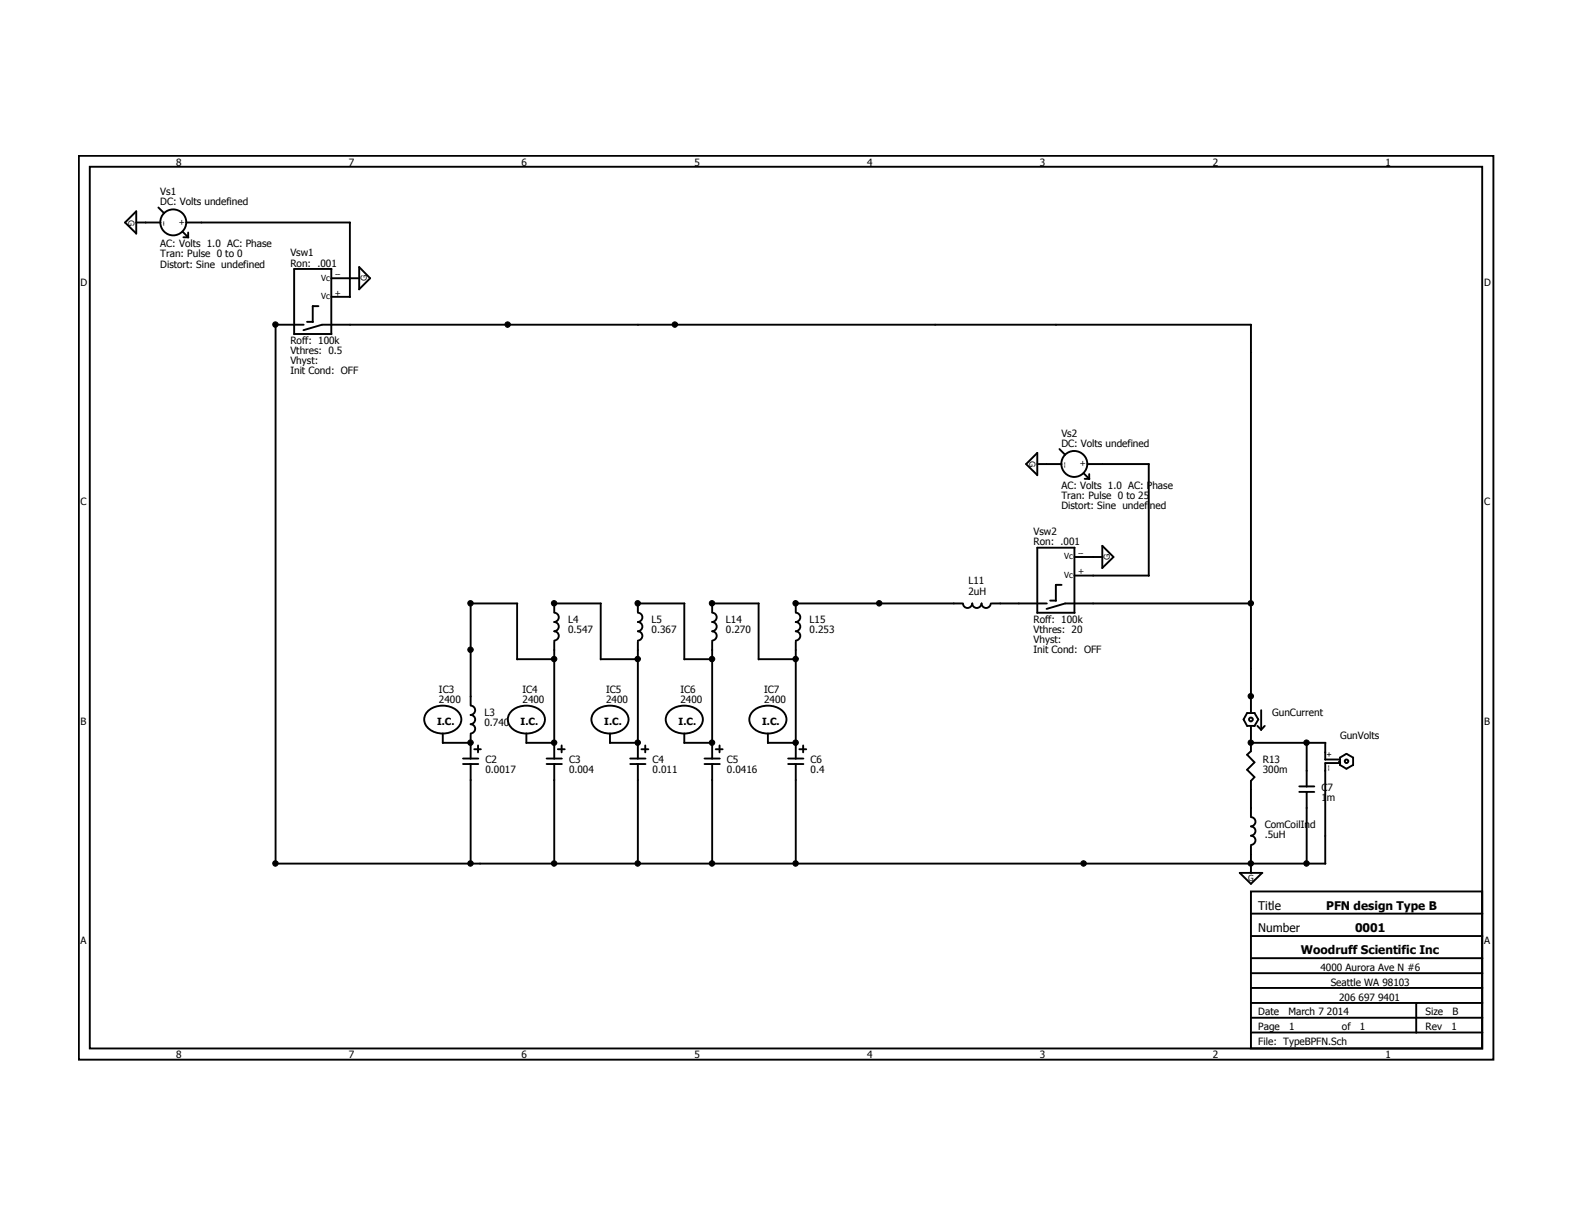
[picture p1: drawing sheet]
<svg xmlns="http://www.w3.org/2000/svg" width="279mm" height="216mm" viewBox="0 0 279 216" stroke-linecap="round" stroke-linejoin="round" font-family="sans-serif">
<g fill="none" stroke="#000" stroke-width=".34">
<path d="M14 27.7h251.4v160.6h-251.4zM16 29.6h247.4v156.7h-247.4zM24.2 39.5h4.3M28.2 36.9l1 1M33.1 39.5h29.1M62.2 39.5v13.3M24.2 41.5l-2-2 2-2v4M32.5 41.2l.9 1M32.6 42.2h.9M33.4 41.3v.9M52.3 59.4h6.6M54 57.7h-5v95.8"/>
<path d="M54.6 57.2h1M56.6 54.4h-1v2.8M58.9 49.4h5M58.9 47.8v11.6M58.9 52.7h3.3M58.9 47.8h-6.6v11.6M63.8 51.4l2-2-2-1.9v3.9M222.3 57.7v68.9M222.4 57.7h-165.2l-3.3 1M188.3 79.8l1 1M184.4 84.4l-2-1.9 2-2v4M184.4 82.5h4.3"/>
<path d="M191 97.3v11.6M191 99h5M191 97.3h-6.6v11.6M192.6 84.1l1 1M192.8 85.1h.8M193.3 82.5h10.9M193.6 84.2v.9M204.2 82.5v19.8M91.9 117.1h6.7M91.9 107.2v10M91.9 107.2h-8.2v18.1M98.5 108.9a.83 .83 0 0 1 .8 .8 .83 .83 0 0 1-.8 .8 .83 .83 0 0 1 .8 .9 .83 .83 0 0 1-.8 .8 .83 .83 0 0 1 .8 .8 .83 .83 0 0 1-.8 .8"/>
<path d="M98.5 114v20.8M106.8 117.1h6.6M106.8 107.2v10M106.8 107.2h-8.3v1.6M113.4 108.9a.83 .83 0 0 1 .8 .8 .83 .83 0 0 1-.8 .8 .83 .83 0 0 1 .8 .9 .83 .83 0 0 1-.8 .8 .83 .83 0 0 1 .8 .8 .83 .83 0 0 1-.8 .8M113.4 114v20.8M121.6 107.2v10M121.6 117.1h5M121.7 107.2h-8.3v1.6M126.6 108.9a.83 .83 0 0 1 .8 .8 .83 .83 0 0 1-.8 .8 .83 .83 0 0 1 .8 .9 .83 .83 0 0 1-.8 .8 .83 .83 0 0 1 .8 .8 .83 .83 0 0 1-.8 .8M126.6 114v20.8M134.8 117.1h6.7"/>
<path d="M134.8 107.2v10M134.9 107.2h-8.3v1.6M141.4 108.9a.83 .83 0 0 1 .8 .8 .83 .83 0 0 1-.8 .8 .83 .83 0 0 1 .8 .9 .83 .83 0 0 1-.8 .8 .83 .83 0 0 1 .8 .8 .83 .83 0 0 1-.8 .8M141.4 114v20.8M171 107.2h-29.6v1.6M171.2 107.2a.83 .83 0 0 0 .8 .8 .83 .83 0 0 0 .8-.8 .83 .83 0 0 0 .8 .8 .83 .83 0 0 0 .9-.8 .83 .83 0 0 0 .8 .8 .83 .83 0 0 0 .8-.8M176.3 107.2h9.8M184.4 108.9h6.6M186.6 106.7h1.1M188.7 103.9h-1v2.9M191 102.3h13.2M195.9 100.9l2-1.9-2-2v4"/>
<path d="M222.4 107.2h-33.1l-3.3 1M76.1 126.3a4 4 0 0 1 5.6 .5 2.22 2.22 0 0 1-1.6 3.3 3.6 3.6 0 0 1-4.6-1.7 2.02 2.02 0 0 1 .6-2.1zM78.7 130.3v1.7M78.7 132h5M82.3 134.8h2.7M82.3 135.8h2.7M83.7 125.4a.83 .83 0 0 1 .8 .8 .83 .83 0 0 1-.8 .8 .83 .83 0 0 1 .8 .9 .83 .83 0 0 1-.8 .8 .83 .83 0 0 1 .8 .8 .83 .83 0 0 1-.8 .8M83.7 130.5v4.3M83.7 135.8v17.7M84.3 133.1h1.2M85 132.5v1.2M91 126.3a4 4 0 0 1 5.5 .5 2.22 2.22 0 0 1-1.5 3.3 3.6 3.6 0 0 1-4.7-1.7 2.02 2.02 0 0 1 .7-2.1z"/>
<path d="M93.6 130.3v1.7M93.6 132h5M97.2 134.8h2.7M97.2 135.8h2.7M98.5 135.8v17.7M99.1 133.1h1.3M99.8 132.5v1.2M105.8 126.3a4 4 0 0 1 5.6 .5 2.22 2.22 0 0 1-1.5 3.3 3.6 3.6 0 0 1-4.7-1.7 2.02 2.02 0 0 1 .6-2.1zM108.4 130.3v1.7M108.4 132h5M112 134.8h2.7M112 135.8h2.7"/>
<path d="M113.4 135.8v17.7M114 133.1h1.2M114.7 132.5v1.2M119 126.3a4 4 0 0 1 5.6 .5 2.22 2.22 0 0 1-1.5 3.3 3.6 3.6 0 0 1-4.7-1.7 2.02 2.02 0 0 1 .6-2.1zM121.6 130.3v1.7M121.6 132h5M125.2 134.8h2.7M125.2 135.8h2.7M126.6 135.8v17.7M127.2 133.1h1.2M127.9 132.5v1.2M133.9 126.3a4 4 0 0 1 5.5 .5 2.22 2.22 0 0 1-1.5 3.3 3.6 3.6 0 0 1-4.6-1.7 2.02 2.02 0 0 1 .6-2.1z"/>
<path d="M136.5 130.3v1.7M136.5 132h5M140.1 134.8h2.7M140.1 135.8h2.7M141.4 135.8v17.7M142.1 133.1h1.2M142.7 132.5v1.2M222.3 129.2v4.3M222.3 133.5l-.6 .6 1.3 1.4-1.3 1.3 1.3 1.3-.7 .7v6.3M222.3 132h13.3M223 126.7l.6 1.1-.6 1.2M223 126.7h-1.3l-.7 1.1 .7 1.2h1.3"/>
<path d="M223.5 129l.7 .7 .6-.7M224.2 126.2v3.5M230.9 139.7h2.7M232.2 132v7.8M235.5 135h2.7M235.5 132v3M238.2 136v-1.4l1.1-.7 1.2 .7v1.4M238.2 135.9l1.1 .7 1.2-.7M238.2 135.6h-2.7v17.9M49 153.5h186.6M220.3 155.1h4.1l-2.1 2zM222.3 158.4h41.1v27.9h-41.1z"/>
<path d="M222.3 145.2a.83 .83 0 0 1 .8 .8 .83 .83 0 0 1-.8 .9 .83 .83 0 0 1 .8 .8 .83 .83 0 0 1-.8 .8 .83 .83 0 0 1 .8 .8 .83 .83 0 0 1-.8 .9M222.3 150.3v4.9M230.9 140.7h2.7M232.2 140.7v12.8M222.3 162.3h41.2M222.3 166.3h41.2M222.3 170.3h41.2M222.3 172.9h41.2M222.3 175.6h41.2M222.3 178.2h41.2M251.7 178.2v5.3M222.3 180.8h41.2"/>
<path d="M222.3 183.5h41.2"/>
<circle cx="30.8" cy="39.5" r="2.31"/>
<circle cx="190.9" cy="82.4" r="2.31"/>
<circle cx="222.3" cy="127.8" r=".34"/>
<circle cx="239.3" cy="135.3" r=".32"/>
</g>
<circle cx="238" cy="135.3" r=".17" fill="#000"/>
<g fill="#000">
<circle cx="49" cy="57.7" r=".49"/>
<circle cx="90.2" cy="57.7" r=".49"/>
<circle cx="120" cy="57.7" r=".49"/>
<circle cx="83.6" cy="115.5" r=".49"/>
<circle cx="83.6" cy="107.2" r=".49"/>
<circle cx="98.5" cy="117.1" r=".49"/>
<circle cx="98.5" cy="107.2" r=".49"/>
<circle cx="113.3" cy="107.2" r=".49"/>
<circle cx="113.3" cy="117.1" r=".49"/>
<circle cx="126.6" cy="117.1" r=".49"/>
<circle cx="126.6" cy="107.2" r=".49"/>
<circle cx="141.4" cy="107.2" r=".49"/>
<circle cx="141.4" cy="117.1" r=".49"/>
<circle cx="156.3" cy="107.2" r=".49"/>
<circle cx="222.3" cy="107.2" r=".49"/>
<circle cx="83.6" cy="132" r=".49"/>
<circle cx="98.5" cy="132" r=".49"/>
<circle cx="113.3" cy="132" r=".49"/>
<circle cx="126.6" cy="132" r=".49"/>
<circle cx="141.4" cy="132" r=".49"/>
<circle cx="222.3" cy="123.7" r=".49"/>
<circle cx="222.3" cy="132" r=".49"/>
<circle cx="232.2" cy="132" r=".49"/>
<circle cx="49" cy="153.4" r=".49"/>
<circle cx="83.6" cy="153.4" r=".49"/>
<circle cx="98.5" cy="153.4" r=".49"/>
<circle cx="113.3" cy="153.4" r=".49"/>
<circle cx="126.6" cy="153.4" r=".49"/>
<circle cx="141.4" cy="153.4" r=".49"/>
<circle cx="192.6" cy="153.4" r=".49"/>
<circle cx="222.3" cy="153.4" r=".49"/>
<circle cx="232.2" cy="153.4" r=".49"/>
</g>
<g fill="none" stroke="#000" stroke-width=".18">
<circle cx="49" cy="57.7" r=".49"/>
<circle cx="90.2" cy="57.7" r=".49"/>
<circle cx="120" cy="57.7" r=".49"/>
<circle cx="83.6" cy="115.5" r=".49"/>
<circle cx="83.6" cy="107.2" r=".49"/>
<circle cx="98.5" cy="117.1" r=".49"/>
<circle cx="98.5" cy="107.2" r=".49"/>
<circle cx="113.3" cy="107.2" r=".49"/>
<circle cx="113.3" cy="117.1" r=".49"/>
<circle cx="126.6" cy="117.1" r=".49"/>
<circle cx="126.6" cy="107.2" r=".49"/>
<circle cx="141.4" cy="107.2" r=".49"/>
<circle cx="141.4" cy="117.1" r=".49"/>
<circle cx="156.3" cy="107.2" r=".49"/>
<circle cx="222.3" cy="107.2" r=".49"/>
<circle cx="83.6" cy="132" r=".49"/>
<circle cx="98.5" cy="132" r=".49"/>
<circle cx="113.3" cy="132" r=".49"/>
<circle cx="126.6" cy="132" r=".49"/>
<circle cx="141.4" cy="132" r=".49"/>
<circle cx="222.3" cy="123.7" r=".49"/>
<circle cx="222.3" cy="132" r=".49"/>
<circle cx="232.2" cy="132" r=".49"/>
<circle cx="49" cy="153.4" r=".49"/>
<circle cx="83.6" cy="153.4" r=".49"/>
<circle cx="98.5" cy="153.4" r=".49"/>
<circle cx="113.3" cy="153.4" r=".49"/>
<circle cx="126.6" cy="153.4" r=".49"/>
<circle cx="141.4" cy="153.4" r=".49"/>
<circle cx="192.6" cy="153.4" r=".49"/>
<circle cx="222.3" cy="153.4" r=".49"/>
<circle cx="232.2" cy="153.4" r=".49"/>
</g>
<g font-size="2.1">
<text x="223.6" y="161.6">Title</text>
<text x="235.7" y="161.6">PFN design Type B</text>
<text x="223.6" y="165.6">Number</text>
<text x="240.8" y="165.6">0001</text>
<text x="231.2" y="169.5">Woodruff Scientific Inc</text>
</g>
<g font-size="1.8">
<text x="31.3" y="29.4">8</text>
<text x="62" y="29.4">7</text>
<text x="92.7" y="29.4">6</text>
<text x="123.4" y="29.4">5</text>
<text x="154.1" y="29.4">4</text>
<text x="184.8" y="29.4">3</text>
<text x="215.6" y="29.4">2</text>
<text x="246.3" y="29.4">1</text>
<text x="28.5" y="34.7">Vs1</text>
<text x="28.5" y="36.4">DC: Volts undefined</text>
<text x="28.5" y="43.9">AC: Volts 1.0 AC: Phase</text>
<text x="28.5" y="45.7">Tran: Pulse 0 to 0</text>
<text x="28.5" y="47.5">Distort: Sine undefined</text>
<text x="51.6" y="45.6">Vsw1</text>
<text x="51.6" y="47.4">Ron: .001</text>
<text x="14.3" y="50.8">D</text>
<text x="263.8" y="50.8">D</text>
<text x="51.6" y="61.1">Roff: 100k</text>
<text x="51.6" y="62.9">Vthres: 0.5</text>
<text x="51.6" y="64.7">Vhyst:</text>
<text x="51.6" y="66.5">Init Cond: OFF</text>
<text x="188.6" y="77.6">Vs2</text>
<text x="188.6" y="79.4">DC: Volts undefined</text>
<text x="14.3" y="89.8">C</text>
<text x="188.6" y="86.8">AC: Volts 1.0 AC: Phase</text>
<text x="188.6" y="88.6">Tran: Pulse 0 to 25</text>
<text x="263.8" y="89.8">C</text>
<text x="183.7" y="95.1">Vsw2</text>
<text x="188.6" y="90.5">Distort: Sine undefined</text>
<text x="183.7" y="96.9">Ron: .001</text>
<text x="172.1" y="103.8">L11</text>
<text x="172.1" y="105.7">2uH</text>
<text x="101" y="110.7">L4</text>
<text x="101" y="112.6">0.547</text>
<text x="115.8" y="110.7">L5</text>
<text x="115.8" y="112.6">0.367</text>
<text x="129" y="110.7">L14</text>
<text x="129" y="112.6">0.270</text>
<text x="143.9" y="110.7">L15</text>
<text x="143.9" y="112.6">0.253</text>
<text x="183.7" y="110.6">Roff: 100k</text>
<text x="183.7" y="112.4">Vthres: 20</text>
<text x="183.7" y="114.2">Vhyst:</text>
<text x="183.7" y="116">Init Cond: OFF</text>
<text x="78" y="123.1">IC3</text>
<text x="78" y="125">2400</text>
<text x="92.9" y="123.1">IC4</text>
<text x="92.9" y="125">2400</text>
<text x="107.7" y="123.1">IC5</text>
<text x="107.7" y="125">2400</text>
<text x="120.9" y="123.1">IC6</text>
<text x="120.9" y="125">2400</text>
<text x="135.8" y="123.1">IC7</text>
<text x="135.8" y="125">2400</text>
<text x="14.3" y="128.8">B</text>
<text x="77.7" y="128.9">I.C.</text>
<text x="86.1" y="127.3">L3</text>
<text x="86.1" y="129.1">0.740</text>
<text x="92.5" y="128.9">I.C.</text>
<text x="107.4" y="128.9">I.C.</text>
<text x="120.6" y="128.9">I.C.</text>
<text x="135.5" y="128.9">I.C.</text>
<text x="226.1" y="127.3">GunCurrent</text>
<text x="238.2" y="131.4">GunVolts</text>
<text x="263.8" y="128.8">B</text>
<text x="86.3" y="135.6">C2</text>
<text x="86.3" y="137.3">0.0017</text>
<text x="101.1" y="135.6">C3</text>
<text x="101.1" y="137.3">0.004</text>
<text x="116" y="135.6">C4</text>
<text x="116" y="137.3">0.011</text>
<text x="129.2" y="135.6">C5</text>
<text x="129.2" y="137.3">0.0416</text>
<text x="144.1" y="135.6">C6</text>
<text x="144.1" y="137.3">0.4</text>
<text x="224.5" y="135.6">R13</text>
<text x="224.5" y="137.3">300m</text>
<text x="234.9" y="140.5">C7</text>
<text x="234.9" y="142.3">1m</text>
<text x="224.8" y="147.1">ComCoilInd</text>
<text x="224.8" y="148.9">.5uH</text>
<text x="14.3" y="167.7">A</text>
<text x="263.8" y="167.7">A</text>
<text x="234.7" y="172.5">4000 Aurora Ave N #6</text>
<text x="236.5" y="175.2">Seattle WA 98103</text>
<text x="238" y="177.8">206 697 9401</text>
<text x="223.6" y="180.4">Date</text>
<text x="223.6" y="183.1">Page</text>
<text x="223.6" y="185.7">File: TypeBPFN.Sch</text>
<text x="229" y="180.4">March 7 2014</text>
<text x="229.2" y="183.1">1</text>
<text x="238.5" y="183.1">of</text>
<text x="241.7" y="183.1">1</text>
<text x="253.4" y="180.4">Size</text>
<text x="253.4" y="183.1">Rev</text>
<text x="258" y="183.1">1</text>
<text x="258.2" y="180.4">B</text>
<text x="31.3" y="188">8</text>
<text x="62" y="188">7</text>
<text x="92.7" y="188">6</text>
<text x="123.4" y="188">5</text>
<text x="154.1" y="188">4</text>
<text x="184.8" y="188">3</text>
<text x="215.6" y="188">2</text>
<text x="246.3" y="188">1</text>
</g>
<g font-size="1.5">
<text x="22.9" y="39" transform="rotate(90 22.9 39)">G</text>
<text x="28.7" y="39.2" transform="rotate(90 28.7 39.2)">--</text>
<text x="31.8" y="40">+</text>
<text x="57.1" y="49.9">Vc</text>
<text x="57.1" y="53.2">Vc</text>
<text x="59.5" y="52.5">+</text>
<text x="59.6" y="49.2">--</text>
<text x="65.2" y="49.9" transform="rotate(-90 65.2 49.9)">G</text>
<text x="183" y="82" transform="rotate(90 183 82)">G</text>
<text x="188.8" y="82.2" transform="rotate(90 188.8 82.2)">--</text>
<text x="191.9" y="82.9">+</text>
<text x="189.1" y="99.4">Vc</text>
<text x="191.6" y="98.8">--</text>
<text x="197.3" y="99.4" transform="rotate(-90 197.3 99.4)">G</text>
<text x="189.1" y="102.7">Vc</text>
<text x="191.6" y="102.1">+</text>
<text x="235.7" y="136" transform="rotate(90 235.7 136)">--</text>
<text x="235.8" y="133.6" transform="rotate(90 235.8 133.6)">+</text>
<text x="221.8" y="156.5">G</text>
</g>
</svg>
